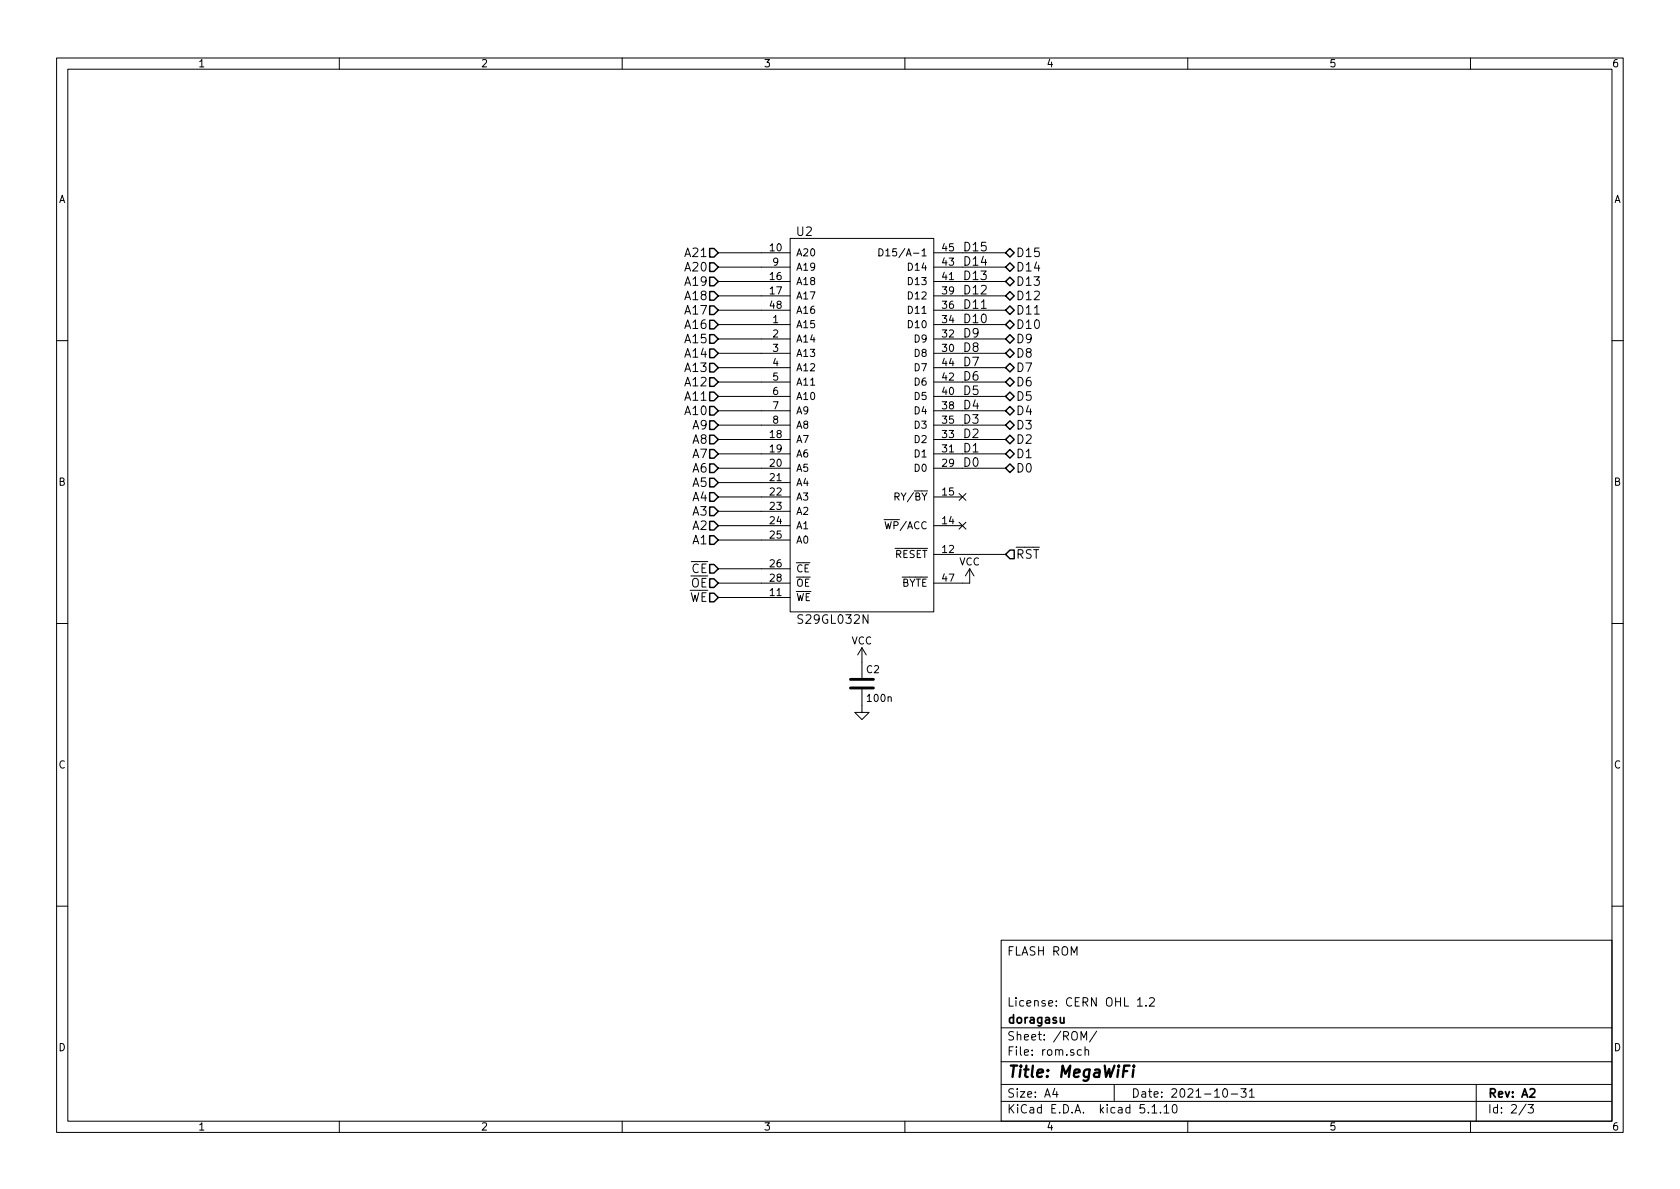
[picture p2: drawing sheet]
EESchema Schematic File Version 4
EELAYER 30 0
EELAYER END
$Descr A4 11693 8268
encoding utf-8
Sheet 2 3
Title "MegaWiFi"
Date "2021-10-31"
Rev "A2"
Comp "doragasu"
Comment1 "License: CERN OHL 1.2"
Comment2 ""
Comment3 ""
Comment4 "FLASH ROM"
$EndDescr
$Comp
L doragasu:S29GL032N U2
U 1 1
P 6000 2850
F 0 "U2" H 5600 4100 60  0000 C CNN
F 1 "S29GL032N" H 5800 1400 60  0000 C CNN
F 2 "doragasu:TSOP48SP" H 6150 3350 60  0001 C CNN
F 3 "" H 6150 3350 60  0000 C CNN
F 4 "S29GL032N90TFI030" H 6000 2850 60  0001 C CNN "manf#"
F 5 "C62389" H 6000 2850 50  0001 C CNN "LCSC#"
	1    6000 2850
	1    0    0    -1  
$EndComp
Wire Wire Line
	5300 1750 5000 1750
Wire Wire Line
	5300 1850 5000 1850
Wire Wire Line
	5300 1950 5000 1950
Wire Wire Line
	5300 2050 5000 2050
Wire Wire Line
	5300 2150 5000 2150
Wire Wire Line
	5300 2250 5000 2250
Wire Wire Line
	5300 2350 5000 2350
Wire Wire Line
	5300 2450 5000 2450
Wire Wire Line
	5300 2550 5000 2550
Wire Wire Line
	5300 2650 5000 2650
Wire Wire Line
	5300 2750 5000 2750
Wire Wire Line
	5300 2850 5000 2850
Wire Wire Line
	5300 2950 5000 2950
Wire Wire Line
	5300 3050 5000 3050
Wire Wire Line
	5300 3150 5000 3150
Wire Wire Line
	5300 3250 5000 3250
Wire Wire Line
	5300 3350 5000 3350
Wire Wire Line
	5300 3450 5000 3450
Wire Wire Line
	5300 3550 5000 3550
Wire Wire Line
	5300 3650 5000 3650
Wire Wire Line
	5300 3750 5000 3750
Wire Wire Line
	5300 3950 5000 3950
Wire Wire Line
	5300 4050 5000 4050
Wire Wire Line
	5300 4150 5000 4150
Wire Wire Line
	6700 1750 7000 1750
Wire Wire Line
	6700 1850 7000 1850
Wire Wire Line
	6700 1950 7000 1950
Wire Wire Line
	6700 2050 7000 2050
Wire Wire Line
	6700 2150 7000 2150
Wire Wire Line
	6700 2250 7000 2250
Wire Wire Line
	6700 2350 7000 2350
Wire Wire Line
	6700 2450 7000 2450
Wire Wire Line
	6700 2550 7000 2550
Wire Wire Line
	6700 2650 7000 2650
Wire Wire Line
	6700 2750 7000 2750
Wire Wire Line
	6700 2850 7000 2850
Wire Wire Line
	6700 2950 7000 2950
Wire Wire Line
	6700 3050 7000 3050
Wire Wire Line
	6700 3150 7000 3150
Wire Wire Line
	6700 3250 7000 3250
Text Label 6700 3250 0    60   ~ 0
D0
Text Label 6700 3150 0    60   ~ 0
D1
Text Label 6700 3050 0    60   ~ 0
D2
Text Label 6700 2950 0    60   ~ 0
D3
Text Label 6700 2850 0    60   ~ 0
D4
Text Label 6700 2750 0    60   ~ 0
D5
Text Label 6700 2650 0    60   ~ 0
D6
Text Label 6700 2550 0    60   ~ 0
D7
Text Label 6700 2450 0    60   ~ 0
D8
Text Label 6700 2350 0    60   ~ 0
D9
Text Label 6700 2250 0    60   ~ 0
D10
Text Label 6700 2150 0    60   ~ 0
D11
Text Label 6700 2050 0    60   ~ 0
D12
Text Label 6700 1950 0    60   ~ 0
D13
Text Label 6700 1850 0    60   ~ 0
D14
Text Label 6700 1750 0    60   ~ 0
D15
Wire Wire Line
	6700 3850 7000 3850
Text HLabel 5000 1750 0    60   Input ~ 0
A21
Text HLabel 5000 1850 0    60   Input ~ 0
A20
Text HLabel 5000 1950 0    60   Input ~ 0
A19
Text HLabel 5000 2050 0    60   Input ~ 0
A18
Text HLabel 5000 2150 0    60   Input ~ 0
A17
Text HLabel 5000 2250 0    60   Input ~ 0
A16
Text HLabel 5000 2350 0    60   Input ~ 0
A15
Text HLabel 5000 2450 0    60   Input ~ 0
A14
Text HLabel 5000 2550 0    60   Input ~ 0
A13
Text HLabel 5000 2650 0    60   Input ~ 0
A12
Text HLabel 5000 2750 0    60   Input ~ 0
A11
Text HLabel 5000 2850 0    60   Input ~ 0
A10
Text HLabel 5000 2950 0    60   Input ~ 0
A9
Text HLabel 5000 3050 0    60   Input ~ 0
A8
Text HLabel 5000 3150 0    60   Input ~ 0
A7
Text HLabel 5000 3250 0    60   Input ~ 0
A6
Text HLabel 5000 3350 0    60   Input ~ 0
A5
Text HLabel 5000 3450 0    60   Input ~ 0
A4
Text HLabel 5000 3550 0    60   Input ~ 0
A3
Text HLabel 5000 3650 0    60   Input ~ 0
A2
Text HLabel 5000 3750 0    60   Input ~ 0
A1
Text HLabel 7000 3250 2    60   3State ~ 0
D0
Text HLabel 7000 3150 2    60   3State ~ 0
D1
Text HLabel 7000 3050 2    60   3State ~ 0
D2
Text HLabel 7000 2950 2    60   3State ~ 0
D3
Text HLabel 7000 2850 2    60   3State ~ 0
D4
Text HLabel 7000 2750 2    60   3State ~ 0
D5
Text HLabel 7000 2650 2    60   3State ~ 0
D6
Text HLabel 7000 2550 2    60   3State ~ 0
D7
Text HLabel 7000 2450 2    60   3State ~ 0
D8
Text HLabel 7000 2350 2    60   3State ~ 0
D9
Text HLabel 7000 2250 2    60   3State ~ 0
D10
Text HLabel 7000 2150 2    60   3State ~ 0
D11
Text HLabel 7000 2050 2    60   3State ~ 0
D12
Text HLabel 7000 1950 2    60   3State ~ 0
D13
Text HLabel 7000 1850 2    60   3State ~ 0
D14
Text HLabel 7000 1750 2    60   3State ~ 0
D15
Text HLabel 7000 3850 2    60   Input ~ 0
~RST
Text HLabel 5000 3950 0    60   Input ~ 0
~CE
Text HLabel 5000 4050 0    60   Input ~ 0
~OE
Text HLabel 5000 4150 0    60   Input ~ 0
~WE
NoConn ~ 6700 3450
NoConn ~ 6700 3650
$Comp
L power:VCC #PWR014
U 1 1
P 6750 4050
F 0 "#PWR014" H 6750 3900 50  0001 C CNN
F 1 "VCC" H 6750 4200 50  0000 C CNN
F 2 "" H 6750 4050 60  0000 C CNN
F 3 "" H 6750 4050 60  0000 C CNN
	1    6750 4050
	1    0    0    -1  
$EndComp
Wire Wire Line
	6700 4050 6750 4050
$Comp
L Device:C C2
U 1 1
P 6000 4750
F 0 "C2" H 6025 4850 50  0000 L CNN
F 1 "100n" H 6025 4650 50  0000 L CNN
F 2 "Capacitors_SMD:C_0805" H 6038 4600 30  0001 C CNN
F 3 "" H 6000 4750 60  0000 C CNN
F 4 "C2830722" H 6000 4750 50  0001 C CNN "LCSC#"
	1    6000 4750
	1    0    0    -1  
$EndComp
$Comp
L power:VCC #PWR015
U 1 1
P 6000 4600
F 0 "#PWR015" H 6000 4450 50  0001 C CNN
F 1 "VCC" H 6000 4750 50  0000 C CNN
F 2 "" H 6000 4600 60  0000 C CNN
F 3 "" H 6000 4600 60  0000 C CNN
	1    6000 4600
	1    0    0    -1  
$EndComp
$Comp
L power:GND #PWR016
U 1 1
P 6000 4900
F 0 "#PWR016" H 6000 4650 50  0001 C CNN
F 1 "GND" H 6000 4750 50  0001 C CNN
F 2 "" H 6000 4900 60  0000 C CNN
F 3 "" H 6000 4900 60  0000 C CNN
	1    6000 4900
	1    0    0    -1  
$EndComp
$EndSCHEMATC
